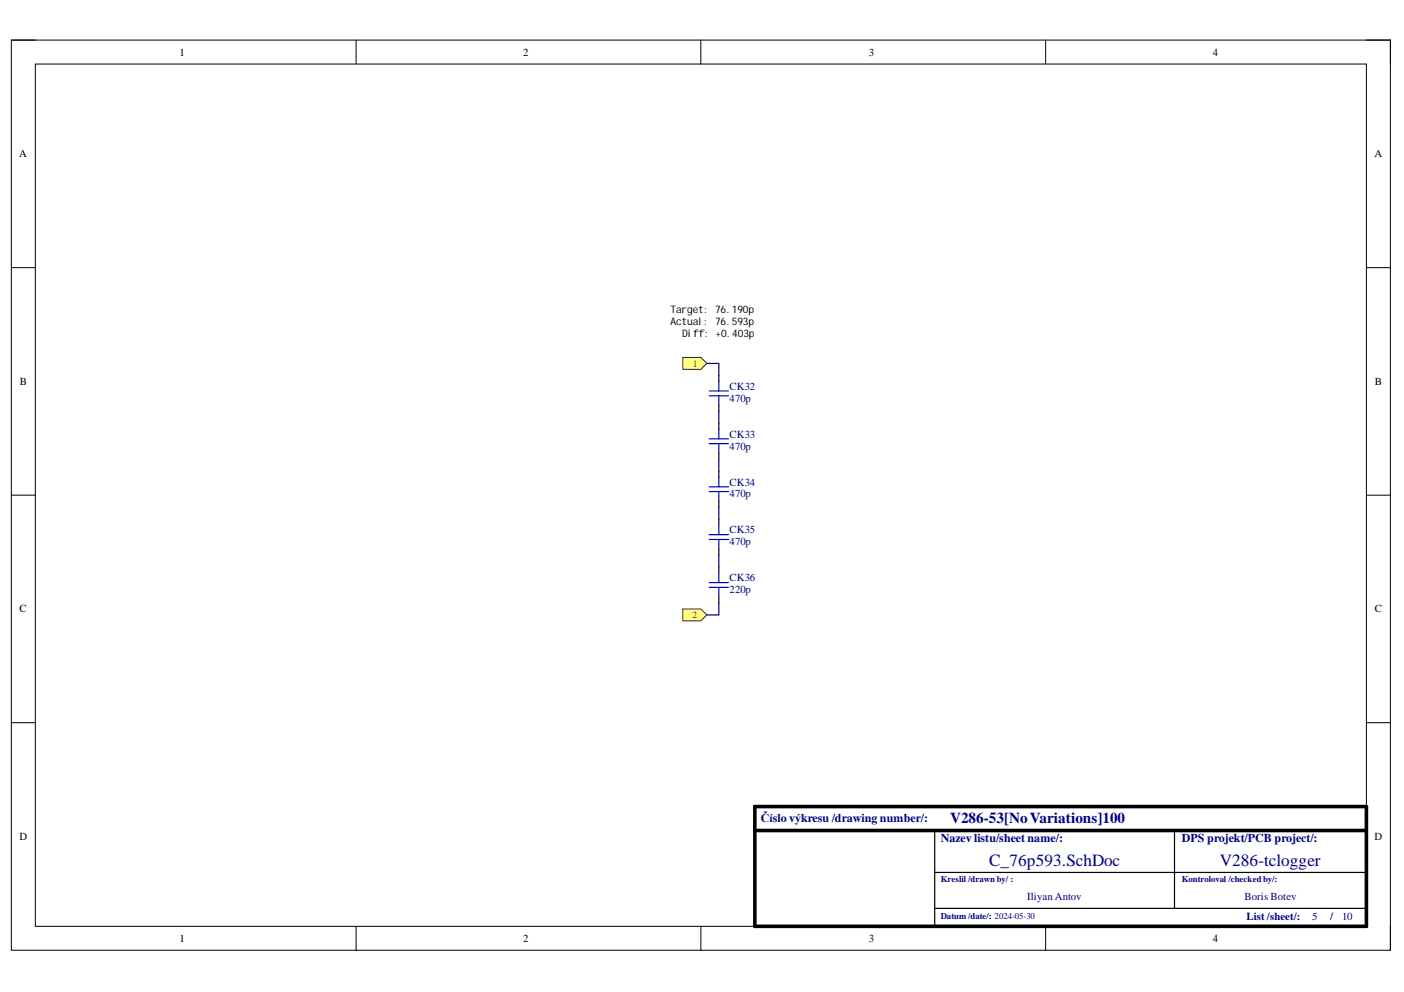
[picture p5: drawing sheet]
<svg xmlns="http://www.w3.org/2000/svg" width="297mm" height="210mm" viewBox="0 0 297 210" stroke-linecap="round" stroke-linejoin="round" font-family="sans-serif">
<path d="M2.4 8.5h291.8v192.6h-291.8z" fill="none" stroke="#000" stroke-width=".21"/>
<path d="M7.5 13.6h281.6v182.4h-281.6z" fill-rule="evenodd" fill="#fff"/>
<g fill="none" stroke="#000" stroke-width=".21">
<path d="M2.4 8.5h5.1M7.5 13.6h281.6v182.4h-281.6zM75.3 8.5v5.1M148.3 8.5v5.1M221.2 8.5v5.1M289.1 8.5h5.1v5.1M2.4 56.6h5.1M289.1 56.6h5.1M2.4 104.8h5.1M289.1 104.8h5.1M2.4 152.9h5.1M289.1 152.9h5.1"/>
<path d="M75.3 196v5.1M148.3 196v5.1M221.2 196v5.1M294.2 196v5.1"/>
</g>
<path d="M159.7 170.7h129.4v25.3h-129.4zM159.7 175.7h129.4" fill="none" stroke="#000" stroke-width=".76"/>
<path d="M197.8 175.7v20.3M248.5 175.7v16.5M197.8 184.6h91.3M197.8 192.2h91.3" fill="none" stroke="#000" stroke-width=".25"/>
<path d="M139.4 64.2h20.3v7.6h-20.3z" fill-rule="evenodd" fill="#fff"/>
<path d="M139.4 64.2h20.3v7.6h-20.3z" fill="none" stroke="#fff" stroke-width=".21"/>
<path d="M152.1 79.4v1.3M152.1 85.8v1.2M152.1 89.6v1.2M152.1 95.9v1.3M152.1 99.7v1.3M152.1 106v1.3M152.1 109.8v1.3M152.1 116.2v1.2M152.1 120v1.2M152.1 126.3v1.3" fill="none" stroke="#000" stroke-width=".25"/>
<g fill="none" stroke="#00f" stroke-width=".25">
<path d="M150.1 83.7h4M150.1 82.7h4M150.1 93.9h4M150.1 92.9h4M152.1 80.7v2M152.1 83.7v2.1M152.1 90.8v2.1M152.1 93.9v2M150.1 104h4M150.1 103h4M150.1 114.2h4M150.1 113.1h4"/>
<path d="M152.1 101v2M152.1 104v2M152.1 111.1v2M152.1 114.2v2M150.1 124.3h4M150.1 123.3h4M152.1 121.2v2.1M152.1 124.3v2"/>
</g>
<path d="M144.5 75.6h3.8l1.2 1.3-1.2 1.3h-3.8z" fill-rule="evenodd" fill="#ffff80"/>
<path d="M144.5 75.6h3.8l1.2 1.3-1.2 1.3h-3.8z" fill="none" stroke="#800000" stroke-width=".21"/>
<path d="M144.5 128.9h3.8l1.2 1.2-1.2 1.3h-3.8z" fill-rule="evenodd" fill="#ffff80"/>
<path d="M144.5 128.9h3.8l1.2 1.2-1.2 1.3h-3.8z" fill="none" stroke="#800000" stroke-width=".21"/>
<path d="M149.5 76.9h2.6v2.5M152.1 87v2.6M152.1 97.2v2.5M152.1 107.3v2.5M152.1 117.4v2.6M152.1 127.6v2.5h-2.6" fill="none" stroke="#000080" stroke-width=".25"/>
<g font-size="3.6" fill="#000080">
<text x="209.3" y="183.2">C_76p593.SchDoc</text>
<text x="258.1" y="183.2">V286-tclogger</text>
</g>
<text font-size="3.2" fill="#000080" x="201" y="174.2">V286-53[NoVariations]100</text>
<g font-size="2.5" fill="#000080">
<text x="161" y="173.9">Číslo výkresu /drawing number/:</text>
<text x="199" y="178.2">Nazev listu/sheet name/:</text>
<text x="250" y="178.2">DPS projekt/PCB project/:</text>
</g>
<g font-size="2.3">
<text x="38" y="11.7">1</text>
<text x="110.7" y="11.7">2</text>
<text x="183.8" y="11.7">3</text>
<text x="256.6" y="11.7">4</text>
<text x="4.1" y="33.3">A</text>
<text x="290.8" y="33.3">A</text>
<text x="4.2" y="81.4">B</text>
<text x="290.9" y="81.4">B</text>
<text x="4.1" y="129.6">C</text>
<text x="290.9" y="129.6">C</text>
<text x="4.1" y="177.7">D</text>
<text x="290.8" y="177.7">D</text>
<text x="38" y="199.3">1</text>
<text x="110.7" y="199.3">2</text>
<text x="183.8" y="199.3">3</text>
<text x="256.6" y="199.3">4</text>
</g>
<g font-size="2.3" fill="#000080">
<text x="154.4" y="82.5">CK32</text>
<text x="154.4" y="85">470p</text>
<text x="154.4" y="92.6">CK33</text>
<text x="154.4" y="95.1">470p</text>
<text x="154.4" y="102.7">CK34</text>
<text x="154.4" y="105.3">470p</text>
<text x="154.4" y="112.9">CK35</text>
<text x="154.4" y="115.4">470p</text>
<text x="154.4" y="123">CK36</text>
<text x="154.4" y="125.5">220p</text>
<text x="217.3" y="190.4">Iliyan Antov</text>
<text x="263.3" y="190.4">Boris Botev</text>
<text x="263.7" y="194.7">List /sheet/:</text>
<text x="277.6" y="194.7">5</text>
<text x="281.4" y="194.7">/</text>
<text x="283.9" y="194.7">10</text>
</g>
<g font-size="2.2">
<text x="141.8" y="66.2">Target: 76.190p</text>
<text x="141.8" y="68.8">Actual: 76.593p</text>
<text x="144.3" y="71.3">Diff: +0.403p</text>
</g>
<g font-size="2" fill="#800000">
<text x="146.6" y="77.6">1</text>
<text x="146.5" y="130.8">2</text>
</g>
<g font-size="1.9" fill="#000080">
<text x="199" y="186.7">Kreslil /drawn by/ :</text>
<text x="250" y="186.7">Kontroloval /checked by/:</text>
<text x="199" y="194.6">Datum /date/: 2024-05-30</text>
</g>
</svg>
